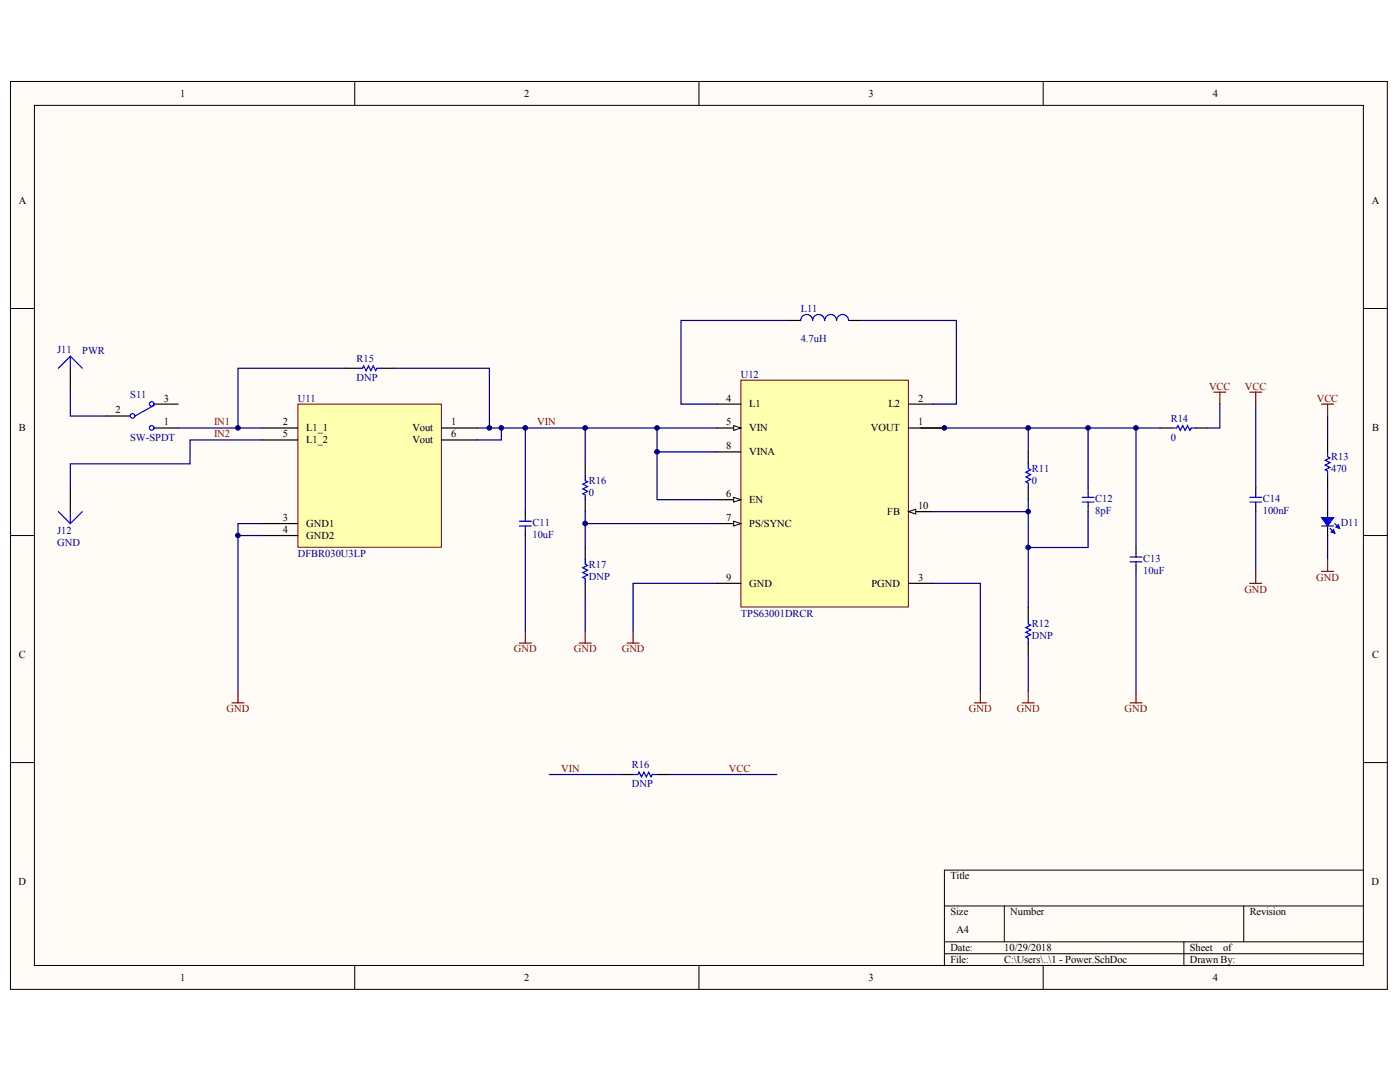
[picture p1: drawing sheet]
<svg xmlns="http://www.w3.org/2000/svg" width="271mm" height="208mm" viewBox="0 0 271 208" stroke-linecap="round" stroke-linejoin="round" font-family="sans-serif">
<g fill="#fffcf8" stroke="#000" stroke-width=".19">
<path d="M2 15.8h266.5v175.6h-266.5z"/>
<path d="M6.7 20.4h257.1v166.4h-257.1z"/>
</g>
<g fill="none" stroke="#000" stroke-width=".19">
<path d="M68.6 15.8v4.6M135.3 15.8v4.6M201.9 15.8v4.6M2 59.7h4.7M263.9 59.7h4.6M2 103.6h4.7M263.9 103.6h4.6M2 147.5h4.7M263.9 147.5h4.6M182.8 175.2h81.1M194.4 175.2v7M240.7 175.2v7"/>
<path d="M263.9 168.3h-81.1v18.5M68.6 186.8v4.6M135.3 186.8v4.6M182.8 182.2h81.1M182.8 184.5h81.1M201.9 186.8v4.6M229.1 182.2v4.6"/>
</g>
<g fill="none" stroke="#800000" stroke-width=".23">
<path d="M234.9 75.9h2.3M236.1 75.9v2.3M241.9 75.9h2.3M243 75.9v2.3M255.8 78.2h2.3M256.9 78.2v2.3M241.9 112.8h2.3M243 110.5v2.3M255.8 110.5h2.3M256.9 108.2v2.3M44.9 136h2.3M46.1 133.6v2.4"/>
<path d="M100.5 124.4h2.3M101.7 122.1v2.3M121.4 124.4h2.3M122.5 122.1v2.3M197.8 136h2.3M199 133.6v2.4M218.7 136h2.3M219.8 133.6v2.4"/>
</g>
<g fill="none" stroke="#000080" stroke-width=".23">
<path d="M13.6 75.9v4.6h7M152.6 62h-20.8v16.2h6.9M166.5 62h18.6v16.2h-4.6M243 78.2v16.1M92.4 82.8h46.3M178.1 82.8h20.9v4.6M180.5 99h18.5v18.5M199 82.8h11.6v11.5M210.6 82.8h9.2v23.1M210.6 99v6.9h-11.6M219.8 82.8h4.7M243 99v11.5"/>
<path d="M256.9 80.5v4.6M256.9 94.3v4.7M50.7 101.3h-4.6v32.3M101.7 103.6v18.5M138.7 112.8h-16.2v9.3M219.8 110.5v23.1M256.9 103.6v4.6M199 126.7v6.9"/>
</g>
<g fill="none" stroke="#000" stroke-width=".23">
<path d="M13.6 71.2v4.7M152.6 62h2.4M164.2 62h2.3M13.6 94.3v4.7M101.7 99v1.1M199 87.4v2.3M199 94.3v2.4M210.6 94.3v1.2M210.6 97.8v1.2M256.9 85.1v2.3M256.9 92v2.3M256.9 99v1.1"/>
<path d="M101.7 102.4v1.2M199 117.5v2.3M219.8 105.9v1.2M219.8 109.4v1.1M256.9 101.7v1.9M199 124.4v2.3"/>
</g>
<g fill="#00f" stroke="#00f" stroke-width=".23">
<path d="M255.8 100.1h2.3l-1.2 1.6z"/>
<path d="M257.6 102.9l.5-.5 .2 .7z"/>
<path d="M258.5 102l.5-.5 .2 .7z"/>
</g>
<g fill="none" stroke="#00f" stroke-width=".23">
<path d="M13.6 68.9l2.3 2.3M13.6 68.9l-2.3 2.3M13.6 68.9v2.3M157.3 62a1.15 1.15 0 0 0-1.2-1.2 1.15 1.15 0 0 0-1.1 1.2M159.6 62a1.15 1.15 0 0 0-1.2-1.2 1.15 1.15 0 0 0-1.1 1.2M159.6 62a1.14 1.14 0 0 1 1.2-1.2 1.14 1.14 0 0 1 1.1 1.2M164.2 62a1.15 1.15 0 0 0-1.1-1.2 1.15 1.15 0 0 0-1.2 1.2M11.3 99l2.3 2.3M13.6 99v2.3M15.9 99l-2.3 2.3M199 89.7v1l.5 .2-1 .4 1 .5-1 .5 1 .4-1 .5 .5 .2v.9M209.4 96.2h2.3"/>
<path d="M209.4 97.1h2.3M210.6 95.5v.7M210.6 97.1v.7M256.9 87.4v.9l.5 .3-.9 .4 .9 .5-.9 .5 .9 .4-.9 .5 .4 .2v.9M100.5 101.7h2.3M100.5 100.8h2.3M101.7 100.1v.7M101.7 101.7v.7M199 119.8v.9l.5 .2-1 .5 1 .5-1 .4 1 .5-1 .4 .5 .3v.9M218.7 107.8h2.3M218.7 108.7h2.3M219.8 107.1v.7"/>
<path d="M219.8 108.7v.7M255.8 101.7h2.3M257.4 102.2l.9 .9M258.3 101.3l.9 .9"/>
</g>
<path d="M57.6 78.2h27.8v27.7h-27.8z" fill="#ffffb0" stroke="#800000" stroke-width=".19"/>
<path d="M29.8 78.2h4.7M20.6 80.5h4.6M29.8 82.8h4.7M50.7 82.8h6.9M50.7 85.1h6.9M85.4 82.8h7M85.4 85.1h7M243 94.3v1.2M243 97.8v1.2M50.7 103.6h6.9M50.7 101.3h6.9" fill="none" stroke="#000" stroke-width=".23"/>
<path d="M34.5 82.8h16.2M50.7 85.1h-13.9v4.6h-23.2v4.6M97 82.8v2.3h-4.6M46.1 103.6h4.6" fill="none" stroke="#000080" stroke-width=".23"/>
<g fill="none" stroke="#00f" stroke-width=".23">
<path d="M29.8 78.4l-3.7 2.1M241.9 96.2h2.3M241.9 97.1h2.3M243 95.5v.7M243 97.1v.7"/>
<circle cx="29.4" cy="78.1" r=".45"/>
<circle cx="25.7" cy="80.5" r=".45"/>
<circle cx="29.4" cy="82.8" r=".45"/>
</g>
<path d="M143.4 73.5h32.4v43.9h-32.4z" fill="#ffffb0" stroke="#800000" stroke-width=".19"/>
<path d="M138.7 101.3h4.7" fill="none" stroke="#000" stroke-width=".23"/>
<path d="M142 100.8l1.4 .5-1.4 .4z" fill="#fffcf8" stroke="#000" stroke-width=".19"/>
<path d="M138.7 82.8h4.7" fill="none" stroke="#000" stroke-width=".23"/>
<path d="M142 82.3l1.4 .5-1.4 .5z" fill="#fffcf8" stroke="#000" stroke-width=".19"/>
<path d="M138.7 96.7h4.7" fill="none" stroke="#000" stroke-width=".23"/>
<path d="M142 96.2l1.4 .5-1.4 .4z" fill="#fffcf8" stroke="#000" stroke-width=".19"/>
<path d="M175.8 99h4.7" fill="none" stroke="#000" stroke-width=".23"/>
<path d="M175.8 99l1.4-.5v.9z" fill="#fffcf8" stroke="#000" stroke-width=".19"/>
<g fill="none" stroke="#000" stroke-width=".23">
<path d="M66.9 71.2h2.3M73.9 71.2h2.3M138.7 78.2h4.7M175.8 78.2h4.7M113.3 89.7v2.3M113.3 96.7v2.3M138.7 87.4h4.7M175.8 82.8h7M224.5 82.8h2.3M231.4 82.8h2.3M113.3 105.9v2.3M113.3 112.8v2.4"/>
<path d="M138.7 112.8h4.7M175.8 112.8h4.7M120.2 149.8h2.3M127.2 149.8h2.3"/>
</g>
<g fill="none" stroke="#000080" stroke-width=".23">
<path d="M66.9 71.2h-20.8v11.6M76.2 71.2h18.5v11.6M236.1 78.2v4.6h-2.4M101.7 82.8v16.2M113.3 99v2.3h25.4M113.3 82.8v6.9M127.2 82.8v4.6h11.5M127.2 87.4v9.3h11.5M199 96.7v2.3M113.3 101.3v4.6M113.3 115.2v6.9M180.5 112.8h9.2v20.8"/>
<path d="M106.3 149.8h13.9M129.5 149.8h20.8"/>
</g>
<path d="M69.2 71.2h1l.2-.4 .4 .9 .5-.9 .5 .9 .4-.9 .5 .9 .2-.5h1M113.3 92v1l.4 .2-.9 .5 .9 .4-.9 .5 .9 .4-.9 .5 .5 .2v1M226.8 82.8h.9l.3-.5 .4 1 .5-1 .4 1 .5-1 .5 1 .2-.5h.9M113.3 108.2v.9l.4 .3-.9 .4 .9 .5-.9 .5 .9 .4-.9 .5 .5 .2v.9M122.5 149.8h.9l.3-.4 .4 .9 .5-.9 .5 .9 .4-.9 .5 .9 .2-.5h1" fill="none" stroke="#00f" stroke-width=".23"/>
<path d="M112.1 124.4h2.3M113.3 122.1v2.3M188.6 136h2.3M189.7 133.6v2.4" fill="none" stroke="#800000" stroke-width=".23"/>
<g fill="#000080" stroke="#000080" stroke-width=".19">
<circle cx="46" cy="103.6" r=".45"/>
<circle cx="46" cy="82.8" r=".45"/>
<circle cx="94.7" cy="82.8" r=".45"/>
<circle cx="97" cy="82.8" r=".45"/>
<circle cx="101.7" cy="82.8" r=".45"/>
<circle cx="113.2" cy="101.3" r=".45"/>
<circle cx="113.2" cy="82.8" r=".45"/>
<circle cx="127.2" cy="87.4" r=".45"/>
<circle cx="127.2" cy="82.8" r=".45"/>
<circle cx="182.8" cy="82.8" r=".45"/>
<circle cx="199" cy="105.9" r=".45"/>
<circle cx="199" cy="98.9" r=".45"/>
<circle cx="199" cy="82.8" r=".45"/>
<circle cx="210.6" cy="82.8" r=".45"/>
<circle cx="219.8" cy="82.8" r=".45"/>
</g>
<g font-size="2">
<text x="34.8" y="18.7">1</text>
<text x="101.5" y="18.7">2</text>
<text x="168.1" y="18.7">3</text>
<text x="234.7" y="18.7">4</text>
<text x="3.6" y="39.5">A</text>
<text x="265.5" y="39.5">A</text>
<text x="31.7" y="77.7">3</text>
<text x="140.5" y="77.7">4</text>
<text x="177.7" y="77.7">2</text>
<text x="3.7" y="83.4">B</text>
<text x="22.3" y="80">2</text>
<text x="31.7" y="82.3">1</text>
<text x="54.8" y="82.3">2</text>
<text x="59.3" y="83.4">L1_1</text>
<text x="79.8" y="83.4">Vout</text>
<text x="87.3" y="82.3">1</text>
<text x="140.5" y="82.3">5</text>
<text x="145" y="83.4">VIN</text>
<text x="145" y="78.8">L1</text>
<text x="168.5" y="83.4">VOUT</text>
<text x="171.9" y="78.8">L2</text>
<text x="177.7" y="82.3">1</text>
<text x="265.5" y="83.4">B</text>
<text x="54.8" y="84.6">5</text>
<text x="59.3" y="85.8">L1_2</text>
<text x="79.8" y="85.8">Vout</text>
<text x="87.3" y="84.6">6</text>
<text x="140.5" y="86.9">8</text>
<text x="145" y="88.1">VINA</text>
<text x="54.8" y="100.8">3</text>
<text x="59.3" y="101.9">GND1</text>
<text x="140.5" y="100.8">7</text>
<text x="140.5" y="96.2">6</text>
<text x="145" y="101.9">PS/SYNC</text>
<text x="145" y="97.3">EN</text>
<text x="171.7" y="99.6">FB</text>
<text x="177.7" y="98.5">10</text>
<text x="54.8" y="103.1">4</text>
<text x="59.3" y="104.3">GND2</text>
<text x="140.5" y="112.3">9</text>
<text x="145" y="113.5">GND</text>
<text x="168.6" y="113.5">PGND</text>
<text x="177.7" y="112.3">3</text>
<text x="3.7" y="127.4">C</text>
<text x="265.5" y="127.4">C</text>
<text x="3.6" y="171.3">D</text>
<text x="183.9" y="170.1">Title</text>
<text x="265.4" y="171.3">D</text>
<text x="183.9" y="177.1">Size</text>
<text x="195.5" y="177.1">Number</text>
<text x="241.9" y="177.1">Revision</text>
<text x="183.9" y="184">Date:</text>
<text x="185.1" y="180.5">A4</text>
<text x="194.4" y="184">10/29/2018</text>
<text x="230.3" y="184">Sheet</text>
<text x="236.7" y="184">of</text>
<text x="34.8" y="189.8">1</text>
<text x="101.5" y="189.8">2</text>
<text x="168.1" y="189.8">3</text>
<text x="183.9" y="186.3">File:</text>
<text x="194.4" y="186.3">C:\Users\..\1 - Power.SchDoc</text>
<text x="230.3" y="186.3">Drawn By:</text>
<text x="234.7" y="189.8">4</text>
</g>
<g font-size="2" fill="#000080">
<text x="155" y="60.3">L11</text>
<text x="11.1" y="68.2">J11</text>
<text x="15.9" y="68.4">PWR</text>
<text x="69" y="70">R15</text>
<text x="155" y="66.1">4.7uH</text>
<text x="25.2" y="77">S11</text>
<text x="57.6" y="77.7">U11</text>
<text x="69" y="73.7">DNP</text>
<text x="143.4" y="73">U12</text>
<text x="226.6" y="81.6">R14</text>
<text x="25.2" y="85.3">SW-SPDT</text>
<text x="226.6" y="85.3">0</text>
<text x="257.6" y="89">R13</text>
<text x="113.9" y="95.9">0</text>
<text x="113.9" y="93.6">R16</text>
<text x="199.7" y="93.6">0</text>
<text x="199.7" y="91.3">R11</text>
<text x="257.6" y="91.3">470</text>
<text x="103.1" y="101.7">C11</text>
<text x="212" y="99.4">8pF</text>
<text x="212" y="97.1">C12</text>
<text x="244.4" y="99.4">100nF</text>
<text x="244.4" y="97.1">C14</text>
<text x="259.5" y="101.7">D11</text>
<text x="11.1" y="103.3">J12</text>
<text x="11.1" y="105.6">GND</text>
<text x="57.6" y="107.7">DFBR030U3LP</text>
<text x="103.1" y="104">10uF</text>
<text x="113.9" y="112.1">DNP</text>
<text x="113.9" y="109.8">R17</text>
<text x="221.2" y="111">10uF</text>
<text x="221.2" y="108.6">C13</text>
<text x="143.4" y="119.3">TPS63001DRCR</text>
<text x="199.7" y="123.7">DNP</text>
<text x="199.7" y="121.4">R12</text>
<text x="122.3" y="148.6">R16</text>
<text x="122.3" y="152.3">DNP</text>
</g>
<g font-size="2" fill="#800000">
<text x="234" y="75.4">VCC</text>
<text x="240.9" y="75.4">VCC</text>
<text x="254.8" y="77.7">VCC</text>
<text x="41.4" y="82.3">IN1</text>
<text x="104" y="82.3">VIN</text>
<text x="41.4" y="84.6">IN2</text>
<text x="254.7" y="112.3">GND</text>
<text x="240.8" y="114.7">GND</text>
<text x="99.5" y="126.2">GND</text>
<text x="111.1" y="126.2">GND</text>
<text x="120.3" y="126.2">GND</text>
<text x="43.9" y="137.8">GND</text>
<text x="187.5" y="137.8">GND</text>
<text x="196.8" y="137.8">GND</text>
<text x="217.6" y="137.8">GND</text>
<text x="108.6" y="149.3">VIN</text>
<text x="141.1" y="149.3">VCC</text>
</g>
</svg>
